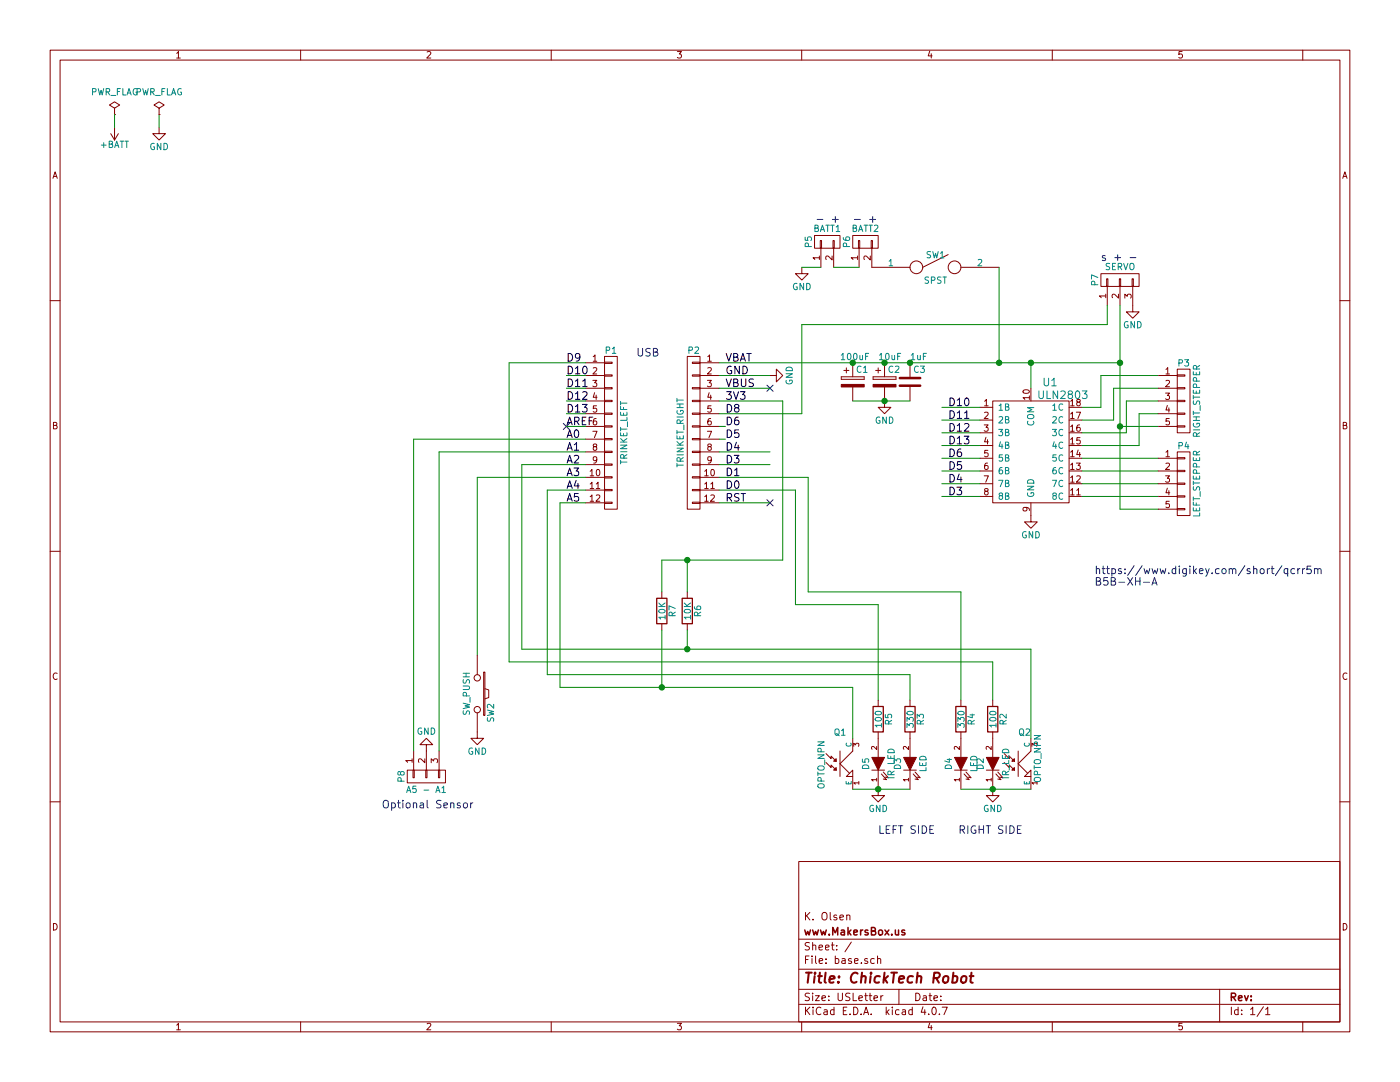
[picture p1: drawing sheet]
EESchema Schematic File Version 2
LIBS:project
LIBS:power
LIBS:device
LIBS:transistors
LIBS:conn
LIBS:linear
LIBS:regul
LIBS:74xx
LIBS:cmos4000
LIBS:adc-dac
LIBS:memory
LIBS:xilinx
LIBS:microcontrollers
LIBS:dsp
LIBS:microchip
LIBS:analog_switches
LIBS:motorola
LIBS:texas
LIBS:intel
LIBS:audio
LIBS:interface
LIBS:digital-audio
LIBS:philips
LIBS:display
LIBS:cypress
LIBS:siliconi
LIBS:opto
LIBS:atmel
LIBS:contrib
LIBS:valves
LIBS:project-cache
EELAYER 25 0
EELAYER END
$Descr USLetter 11000 8500
encoding utf-8
Sheet 1 1
Title "ChickTech Robot"
Date ""
Rev ""
Comp "www.MakersBox.us"
Comment1 "K. Olsen"
Comment2 ""
Comment3 ""
Comment4 ""
$EndDescr
$Comp
L PWR_FLAG #FLG01
U 1 1
P 900 900
F 0 "#FLG01" H 900 995 50  0001 C CNN
F 1 "PWR_FLAG" H 900 1080 50  0000 C CNN
F 2 "" H 900 900 60  0000 C CNN
F 3 "" H 900 900 60  0000 C CNN
	1    900  900 
	1    0    0    -1  
$EndComp
$Comp
L PWR_FLAG #FLG02
U 1 1
P 1250 900
F 0 "#FLG02" H 1250 995 50  0001 C CNN
F 1 "PWR_FLAG" H 1250 1080 50  0000 C CNN
F 2 "" H 1250 900 60  0000 C CNN
F 3 "" H 1250 900 60  0000 C CNN
	1    1250 900 
	1    0    0    -1  
$EndComp
$Comp
L GND #PWR03
U 1 1
P 1250 1000
F 0 "#PWR03" H 1250 750 50  0001 C CNN
F 1 "GND" H 1250 850 50  0000 C CNN
F 2 "" H 1250 1000 60  0000 C CNN
F 3 "" H 1250 1000 60  0000 C CNN
	1    1250 1000
	1    0    0    -1  
$EndComp
$Comp
L +BATT #PWR04
U 1 1
P 900 1000
F 0 "#PWR04" H 900 850 50  0001 C CNN
F 1 "+BATT" H 900 1140 50  0000 C CNN
F 2 "" H 900 1000 60  0000 C CNN
F 3 "" H 900 1000 60  0000 C CNN
	1    900  1000
	-1   0    0    1   
$EndComp
$Comp
L CONN_01X12 P1
U 1 1
P 4800 3400
F 0 "P1" H 4800 4050 50  0000 C CNN
F 1 "TRINKET_LEFT" V 4900 3400 50  0000 C CNN
F 2 "footprints:Pin_Header_Straight_1x12" H 4800 3400 50  0001 C CNN
F 3 "" H 4800 3400 50  0000 C CNN
	1    4800 3400
	1    0    0    -1  
$EndComp
$Comp
L CONN_01X12 P2
U 1 1
P 5450 3400
F 0 "P2" H 5450 4050 50  0000 C CNN
F 1 "TRINKET_RIGHT" V 5550 3400 50  0000 C CNN
F 2 "footprints:Pin_Header_Straight_1x12" H 5450 3400 50  0001 C CNN
F 3 "" H 5450 3400 50  0000 C CNN
	1    5450 3400
	-1   0    0    -1  
$EndComp
$Comp
L ULN2803 U1
U 1 1
P 8100 3550
F 0 "U1" H 8250 4100 60  0000 C CNN
F 1 "ULN2803" H 8350 4000 60  0000 C CNN
F 2 "footprints:DIP-18_W7.62mm" H 8100 3550 60  0001 C CNN
F 3 "" H 8100 3550 60  0000 C CNN
	1    8100 3550
	1    0    0    -1  
$EndComp
Text Notes 8600 4600 0    60   ~ 0
https://www.digikey.com/short/qcrr5m\nB5B-XH-A
$Comp
L CONN_01X05 P3
U 1 1
P 9300 3150
F 0 "P3" H 9300 3450 50  0000 C CNN
F 1 "RIGHT_STEPPER" V 9400 3150 50  0000 C CNN
F 2 "footprints:JST_B5B-XH-A" H 9300 3150 50  0001 C CNN
F 3 "" H 9300 3150 50  0000 C CNN
	1    9300 3150
	1    0    0    -1  
$EndComp
$Comp
L CONN_01X05 P4
U 1 1
P 9300 3800
F 0 "P4" H 9300 4100 50  0000 C CNN
F 1 "LEFT_STEPPER" V 9400 3800 50  0000 C CNN
F 2 "footprints:JST_B5B-XH-A" H 9300 3800 50  0001 C CNN
F 3 "" H 9300 3800 50  0000 C CNN
	1    9300 3800
	1    0    0    -1  
$EndComp
$Comp
L GND #PWR05
U 1 1
P 8100 4050
F 0 "#PWR05" H 8100 3800 50  0001 C CNN
F 1 "GND" H 8100 3900 50  0000 C CNN
F 2 "" H 8100 4050 60  0000 C CNN
F 3 "" H 8100 4050 60  0000 C CNN
	1    8100 4050
	1    0    0    -1  
$EndComp
Text Notes 5000 2800 0    60   ~ 0
USB
Text Label 4450 2850 0    60   ~ 0
D9
Text Label 4450 2950 0    60   ~ 0
D10
Text Label 4450 3050 0    60   ~ 0
D11
Text Label 4450 3150 0    60   ~ 0
D12
Text Label 4450 3250 0    60   ~ 0
D13
Text Label 4450 3450 0    60   ~ 0
A0
Text Label 4450 3550 0    60   ~ 0
A1
Text Label 4450 3650 0    60   ~ 0
A2
Text Label 4450 3750 0    60   ~ 0
A3
Text Label 4450 3850 0    60   ~ 0
A4
Text Label 4450 3950 0    60   ~ 0
A5
Text Label 5700 2850 0    60   ~ 0
VBAT
Text Label 5700 2950 0    60   ~ 0
GND
Text Label 5700 3050 0    60   ~ 0
VBUS
Text Label 5700 3150 0    60   ~ 0
3V3
Text Label 5700 3250 0    60   ~ 0
D8
Text Label 5700 3350 0    60   ~ 0
D6
Text Label 5700 3450 0    60   ~ 0
D5
Text Label 5700 3550 0    60   ~ 0
D4
Text Label 5700 3650 0    60   ~ 0
D3
Text Label 5700 3750 0    60   ~ 0
D1
Text Label 5700 3850 0    60   ~ 0
D0
Text Label 5700 3950 0    60   ~ 0
RST
Text Label 4450 3350 0    60   ~ 0
AREF
Text Label 7450 3200 0    60   ~ 0
D10
Text Label 7450 3300 0    60   ~ 0
D11
Text Label 7450 3400 0    60   ~ 0
D12
Text Label 7450 3500 0    60   ~ 0
D13
Text Label 7450 3600 0    60   ~ 0
D6
Text Label 7450 3700 0    60   ~ 0
D5
Text Label 7450 3800 0    60   ~ 0
D4
Text Label 7450 3900 0    60   ~ 0
D3
$Comp
L CONN_01X02 P5
U 1 1
P 6500 1900
F 0 "P5" H 6500 2050 50  0000 C CNN
F 1 "BATT1" V 6600 1900 50  0000 C CNN
F 2 "footprints:TerminalBlock_Pheonix_PT-3.5mm_2pol" H 6500 1900 50  0001 C CNN
F 3 "" H 6500 1900 50  0000 C CNN
	1    6500 1900
	0    -1   -1   0   
$EndComp
$Comp
L CONN_01X02 P6
U 1 1
P 6800 1900
F 0 "P6" H 6800 2050 50  0000 C CNN
F 1 "BATT2" V 6900 1900 50  0000 C CNN
F 2 "footprints:TerminalBlock_Pheonix_PT-3.5mm_2pol" H 6800 1900 50  0001 C CNN
F 3 "" H 6800 1900 50  0000 C CNN
	1    6800 1900
	0    -1   -1   0   
$EndComp
Text Notes 6600 1750 2    60   ~ 0
- +
Text Notes 6700 1750 0    60   ~ 0
- +
$Comp
L SPST SW1
U 1 1
P 7350 2100
F 0 "SW1" H 7350 2200 50  0000 C CNN
F 1 "SPST" H 7350 2000 50  0000 C CNN
F 2 "footprints:SW_Micro_SPST" H 7350 2100 50  0001 C CNN
F 3 "" H 7350 2100 50  0000 C CNN
	1    7350 2100
	1    0    0    -1  
$EndComp
$Comp
L GND #PWR06
U 1 1
P 6050 2950
F 0 "#PWR06" H 6050 2700 50  0001 C CNN
F 1 "GND" H 6050 2800 50  0000 C CNN
F 2 "" H 6050 2950 60  0000 C CNN
F 3 "" H 6050 2950 60  0000 C CNN
	1    6050 2950
	0    -1   -1   0   
$EndComp
$Comp
L CONN_01X03 P7
U 1 1
P 8800 2200
F 0 "P7" H 8800 2400 50  0000 C CNN
F 1 "SERVO" V 8900 2200 50  0000 C CNN
F 2 "footprints:Pin_Header_Straight_1x03" H 8800 2200 50  0001 C CNN
F 3 "" H 8800 2200 50  0000 C CNN
	1    8800 2200
	0    -1   -1   0   
$EndComp
$Comp
L GND #PWR07
U 1 1
P 8900 2400
F 0 "#PWR07" H 8900 2150 50  0001 C CNN
F 1 "GND" H 8900 2250 50  0000 C CNN
F 2 "" H 8900 2400 60  0000 C CNN
F 3 "" H 8900 2400 60  0000 C CNN
	1    8900 2400
	1    0    0    -1  
$EndComp
Text Notes 8650 2050 0    60   ~ 0
s + -
$Comp
L CP C1
U 1 1
P 6700 3000
F 0 "C1" H 6725 3100 50  0000 L CNN
F 1 "100uF" H 6600 3200 50  0000 L CNN
F 2 "footprints:C_Radial_D7.5_L11.2_P2.5" H 6738 2850 50  0001 C CNN
F 3 "" H 6700 3000 50  0000 C CNN
	1    6700 3000
	1    0    0    -1  
$EndComp
$Comp
L CP C2
U 1 1
P 6950 3000
F 0 "C2" H 6975 3100 50  0000 L CNN
F 1 "10uF" H 6900 3200 50  0000 L CNN
F 2 "footprints:C_Radial_D5_L11_P2.5" H 6988 2850 50  0001 C CNN
F 3 "" H 6950 3000 50  0000 C CNN
	1    6950 3000
	1    0    0    -1  
$EndComp
$Comp
L C C3
U 1 1
P 7150 3000
F 0 "C3" H 7175 3100 50  0000 L CNN
F 1 "1uF" H 7150 3200 50  0000 L CNN
F 2 "footprints:C_Disc_D3_P2.5" H 7188 2850 50  0001 C CNN
F 3 "" H 7150 3000 50  0000 C CNN
	1    7150 3000
	1    0    0    -1  
$EndComp
$Comp
L GND #PWR08
U 1 1
P 6950 3150
F 0 "#PWR08" H 6950 2900 50  0001 C CNN
F 1 "GND" H 6950 3000 50  0000 C CNN
F 2 "" H 6950 3150 60  0000 C CNN
F 3 "" H 6950 3150 60  0000 C CNN
	1    6950 3150
	1    0    0    -1  
$EndComp
$Comp
L GND #PWR09
U 1 1
P 3750 5750
F 0 "#PWR09" H 3750 5500 50  0001 C CNN
F 1 "GND" H 3750 5600 50  0000 C CNN
F 2 "" H 3750 5750 60  0000 C CNN
F 3 "" H 3750 5750 60  0000 C CNN
	1    3750 5750
	1    0    0    -1  
$EndComp
$Comp
L CONN_01X03 P8
U 1 1
P 3350 6100
F 0 "P8" H 3350 6300 50  0000 C CNN
F 1 "A5 - A1" V 3450 6100 50  0000 C CNN
F 2 "footprints:Pin_Header_Straight_1x03" H 3350 6100 50  0001 C CNN
F 3 "" H 3350 6100 50  0000 C CNN
	1    3350 6100
	0    -1   1    0   
$EndComp
$Comp
L GND #PWR010
U 1 1
P 3350 5900
F 0 "#PWR010" H 3350 5650 50  0001 C CNN
F 1 "GND" H 3350 5750 50  0000 C CNN
F 2 "" H 3350 5900 60  0000 C CNN
F 3 "" H 3350 5900 60  0000 C CNN
	1    3350 5900
	-1   0    0    1   
$EndComp
Text Notes 3000 6350 0    60   ~ 0
Optional Sensor
$Comp
L GND #PWR011
U 1 1
P 6300 2100
F 0 "#PWR011" H 6300 1850 50  0001 C CNN
F 1 "GND" H 6300 1950 50  0000 C CNN
F 2 "" H 6300 2100 60  0000 C CNN
F 3 "" H 6300 2100 60  0000 C CNN
	1    6300 2100
	1    0    0    -1  
$EndComp
$Comp
L OPTO_NPN Q1
U 1 1
P 6600 6000
F 0 "Q1" H 6550 6250 50  0000 L CNN
F 1 "OPTO_NPN" V 6450 5800 50  0000 L CNN
F 2 "footprints:PHOTOTRANS" H 6600 6000 50  0001 C CNN
F 3 "" H 6600 6000 50  0000 C CNN
	1    6600 6000
	1    0    0    -1  
$EndComp
$Comp
L OPTO_NPN Q2
U 1 1
P 8000 6000
F 0 "Q2" H 8000 6250 50  0000 L CNN
F 1 "OPTO_NPN" V 8150 5850 50  0000 L CNN
F 2 "footprints:PHOTOTRANS" H 8000 6000 50  0001 C CNN
F 3 "" H 8000 6000 50  0000 C CNN
	1    8000 6000
	1    0    0    -1  
$EndComp
$Comp
L LED-RESCUE-base D3
U 1 1
P 7150 6000
F 0 "D3" H 7150 6100 50  0000 C CNN
F 1 "LED" H 7150 5900 50  0000 C CNN
F 2 "footprints:LED-3MM" H 7150 6000 50  0001 C CNN
F 3 "" H 7150 6000 50  0000 C CNN
	1    7150 6000
	0    -1   -1   0   
$EndComp
$Comp
L LED-RESCUE-base D5
U 1 1
P 6900 6000
F 0 "D5" H 6900 6100 50  0000 C CNN
F 1 "IR LED" H 6900 5900 50  0000 C CNN
F 2 "footprints:LED-3MM" H 6900 6000 50  0001 C CNN
F 3 "" H 6900 6000 50  0000 C CNN
	1    6900 6000
	0    -1   -1   0   
$EndComp
$Comp
L LED-RESCUE-base D4
U 1 1
P 7550 6000
F 0 "D4" H 7550 6100 50  0000 C CNN
F 1 "LED" H 7550 5900 50  0000 C CNN
F 2 "footprints:LED-3MM" H 7550 6000 50  0001 C CNN
F 3 "" H 7550 6000 50  0000 C CNN
	1    7550 6000
	0    -1   -1   0   
$EndComp
$Comp
L LED-RESCUE-base D2
U 1 1
P 7800 6000
F 0 "D2" H 7800 6100 50  0000 C CNN
F 1 "IR_LED" H 7800 5900 50  0000 C CNN
F 2 "footprints:LED-3MM" H 7800 6000 50  0001 C CNN
F 3 "" H 7800 6000 50  0000 C CNN
	1    7800 6000
	0    -1   -1   0   
$EndComp
$Comp
L GND #PWR012
U 1 1
P 6900 6200
F 0 "#PWR012" H 6900 5950 50  0001 C CNN
F 1 "GND" H 6900 6050 50  0000 C CNN
F 2 "" H 6900 6200 60  0000 C CNN
F 3 "" H 6900 6200 60  0000 C CNN
	1    6900 6200
	1    0    0    -1  
$EndComp
$Comp
L GND #PWR013
U 1 1
P 7800 6200
F 0 "#PWR013" H 7800 5950 50  0001 C CNN
F 1 "GND" H 7800 6050 50  0000 C CNN
F 2 "" H 7800 6200 60  0000 C CNN
F 3 "" H 7800 6200 60  0000 C CNN
	1    7800 6200
	1    0    0    -1  
$EndComp
$Comp
L R R3
U 1 1
P 7150 5650
F 0 "R3" V 7230 5650 50  0000 C CNN
F 1 "330" V 7150 5650 50  0000 C CNN
F 2 "footprints:Resistor_Horz" V 7080 5650 50  0001 C CNN
F 3 "" H 7150 5650 50  0000 C CNN
	1    7150 5650
	1    0    0    -1  
$EndComp
$Comp
L R R4
U 1 1
P 7550 5650
F 0 "R4" V 7630 5650 50  0000 C CNN
F 1 "330" V 7550 5650 50  0000 C CNN
F 2 "footprints:Resistor_Horz" V 7480 5650 50  0001 C CNN
F 3 "" H 7550 5650 50  0000 C CNN
	1    7550 5650
	1    0    0    -1  
$EndComp
$Comp
L R R2
U 1 1
P 7800 5650
F 0 "R2" V 7880 5650 50  0000 C CNN
F 1 "100" V 7800 5650 50  0000 C CNN
F 2 "footprints:Resistor_Horz" V 7730 5650 50  0001 C CNN
F 3 "" H 7800 5650 50  0000 C CNN
	1    7800 5650
	1    0    0    -1  
$EndComp
$Comp
L R R5
U 1 1
P 6900 5650
F 0 "R5" V 6980 5650 50  0000 C CNN
F 1 "100" V 6900 5650 50  0000 C CNN
F 2 "footprints:Resistor_Horz" V 6830 5650 50  0001 C CNN
F 3 "" H 6900 5650 50  0000 C CNN
	1    6900 5650
	1    0    0    -1  
$EndComp
NoConn ~ 6050 3950
NoConn ~ 6050 3050
NoConn ~ 4450 3350
Text Notes 6900 6550 0    60   ~ 0
LEFT SIDE    RIGHT SIDE
$Comp
L R R6
U 1 1
P 5400 4800
F 0 "R6" V 5480 4800 50  0000 C CNN
F 1 "10K" V 5400 4800 50  0000 C CNN
F 2 "footprints:Resistor_Horz" V 5330 4800 50  0001 C CNN
F 3 "" H 5400 4800 50  0000 C CNN
	1    5400 4800
	1    0    0    -1  
$EndComp
$Comp
L R R7
U 1 1
P 5200 4800
F 0 "R7" V 5280 4800 50  0000 C CNN
F 1 "10K" V 5200 4800 50  0000 C CNN
F 2 "footprints:Resistor_Horz" V 5130 4800 50  0001 C CNN
F 3 "" H 5200 4800 50  0000 C CNN
	1    5200 4800
	1    0    0    -1  
$EndComp
Wire Wire Line
	900  900  900  1000
Wire Wire Line
	1250 900  1250 1000
Wire Wire Line
	5650 2850 8800 2850
Wire Wire Line
	5650 2950 6050 2950
Wire Wire Line
	5650 3050 6050 3050
Wire Wire Line
	5650 3150 6150 3150
Wire Wire Line
	5650 3250 6300 3250
Wire Wire Line
	5650 3550 6050 3550
Wire Wire Line
	5650 3650 6050 3650
Wire Wire Line
	5650 3950 6050 3950
Wire Wire Line
	4600 2950 4450 2950
Wire Wire Line
	4600 3050 4450 3050
Wire Wire Line
	4600 3150 4450 3150
Wire Wire Line
	4600 3250 4450 3250
Wire Wire Line
	4600 3350 4450 3350
Wire Wire Line
	4400 3950 4600 3950
Wire Wire Line
	8500 3400 8850 3400
Wire Wire Line
	8500 3500 8950 3500
Wire Wire Line
	8500 3600 9100 3600
Wire Wire Line
	8500 3700 9100 3700
Wire Wire Line
	8500 3800 9100 3800
Wire Wire Line
	8500 3900 9100 3900
Wire Wire Line
	8100 2850 8100 3050
Wire Wire Line
	8800 2400 8800 4000
Wire Wire Line
	8800 4000 9100 4000
Wire Wire Line
	7700 3200 7400 3200
Wire Wire Line
	7700 3300 7400 3300
Wire Wire Line
	7700 3400 7400 3400
Wire Wire Line
	7700 3500 7400 3500
Wire Wire Line
	7700 3600 7400 3600
Wire Wire Line
	7700 3700 7400 3700
Wire Wire Line
	7700 3800 7400 3800
Wire Wire Line
	7700 3900 7400 3900
Wire Wire Line
	6550 2100 6750 2100
Wire Wire Line
	6300 2100 6450 2100
Wire Wire Line
	7850 2850 7850 2100
Connection ~ 8100 2850
Connection ~ 7850 2850
Wire Wire Line
	6300 3250 6300 2550
Wire Wire Line
	6300 2550 8700 2550
Wire Wire Line
	8700 2550 8700 2400
Wire Wire Line
	6700 3150 7150 3150
Connection ~ 6950 3150
Connection ~ 6700 2850
Connection ~ 6950 2850
Connection ~ 7150 2850
Wire Wire Line
	5650 3350 5700 3350
Wire Wire Line
	5650 3450 5700 3450
Connection ~ 8800 2850
Wire Wire Line
	6700 6200 7150 6200
Wire Wire Line
	7550 6200 8100 6200
Connection ~ 7800 6200
Wire Wire Line
	8950 3500 8950 3250
Wire Wire Line
	8950 3250 9100 3250
Wire Wire Line
	8850 3400 8850 3150
Wire Wire Line
	8850 3150 9100 3150
Wire Wire Line
	8500 3300 8750 3300
Wire Wire Line
	8750 3300 8750 3050
Wire Wire Line
	8750 3050 9100 3050
Wire Wire Line
	8500 3200 8650 3200
Wire Wire Line
	8650 3200 8650 2950
Wire Wire Line
	8650 2950 9100 2950
Wire Wire Line
	9100 3350 8800 3350
Connection ~ 8800 3350
Wire Wire Line
	4400 3950 4400 5400
Wire Wire Line
	4400 5400 6700 5400
Wire Wire Line
	6700 5400 6700 5800
Wire Wire Line
	3250 3450 4600 3450
Wire Wire Line
	8100 5100 8100 5800
Wire Wire Line
	5650 3850 6250 3850
Wire Wire Line
	6250 3850 6250 4750
Wire Wire Line
	6250 4750 6900 4750
Wire Wire Line
	6900 4750 6900 5500
Wire Wire Line
	5650 3750 6350 3750
Wire Wire Line
	6350 3750 6350 4650
Wire Wire Line
	6350 4650 7550 4650
Wire Wire Line
	7550 4650 7550 5500
Wire Wire Line
	4000 5200 7800 5200
Wire Wire Line
	7800 5200 7800 5500
Wire Wire Line
	4100 5100 8100 5100
Wire Wire Line
	4100 3650 4100 5100
Wire Wire Line
	3750 3750 4600 3750
Wire Wire Line
	4100 3650 4600 3650
Wire Wire Line
	4600 3550 3450 3550
Wire Wire Line
	3450 3550 3450 5900
Wire Wire Line
	3250 3450 3250 5900
Wire Wire Line
	5200 5400 5200 4950
Connection ~ 5200 5400
Wire Wire Line
	5400 5100 5400 4950
Connection ~ 5400 5100
Wire Wire Line
	6150 3150 6150 4400
Wire Wire Line
	6150 4400 5200 4400
Wire Wire Line
	5200 4400 5200 4650
Wire Wire Line
	5400 4650 5400 4400
Connection ~ 5400 4400
Wire Wire Line
	4300 3850 4600 3850
Wire Wire Line
	4300 5300 4300 3850
Wire Wire Line
	4300 5300 7150 5300
Wire Wire Line
	4000 5200 4000 2850
Wire Wire Line
	4000 2850 4600 2850
Wire Wire Line
	3750 3750 3750 5150
$Comp
L SW_PUSH SW2
U 1 1
P 3750 5450
F 0 "SW2" H 3900 5560 50  0000 C CNN
F 1 "SW_PUSH" H 3750 5370 50  0000 C CNN
F 2 "footprints:SW_PUSH_SMALL" H 3750 5450 50  0001 C CNN
F 3 "" H 3750 5450 50  0000 C CNN
	1    3750 5450
	0    1    1    0   
$EndComp
Wire Wire Line
	7150 5300 7150 5500
Connection ~ 6900 6200
$EndSCHEMATC
